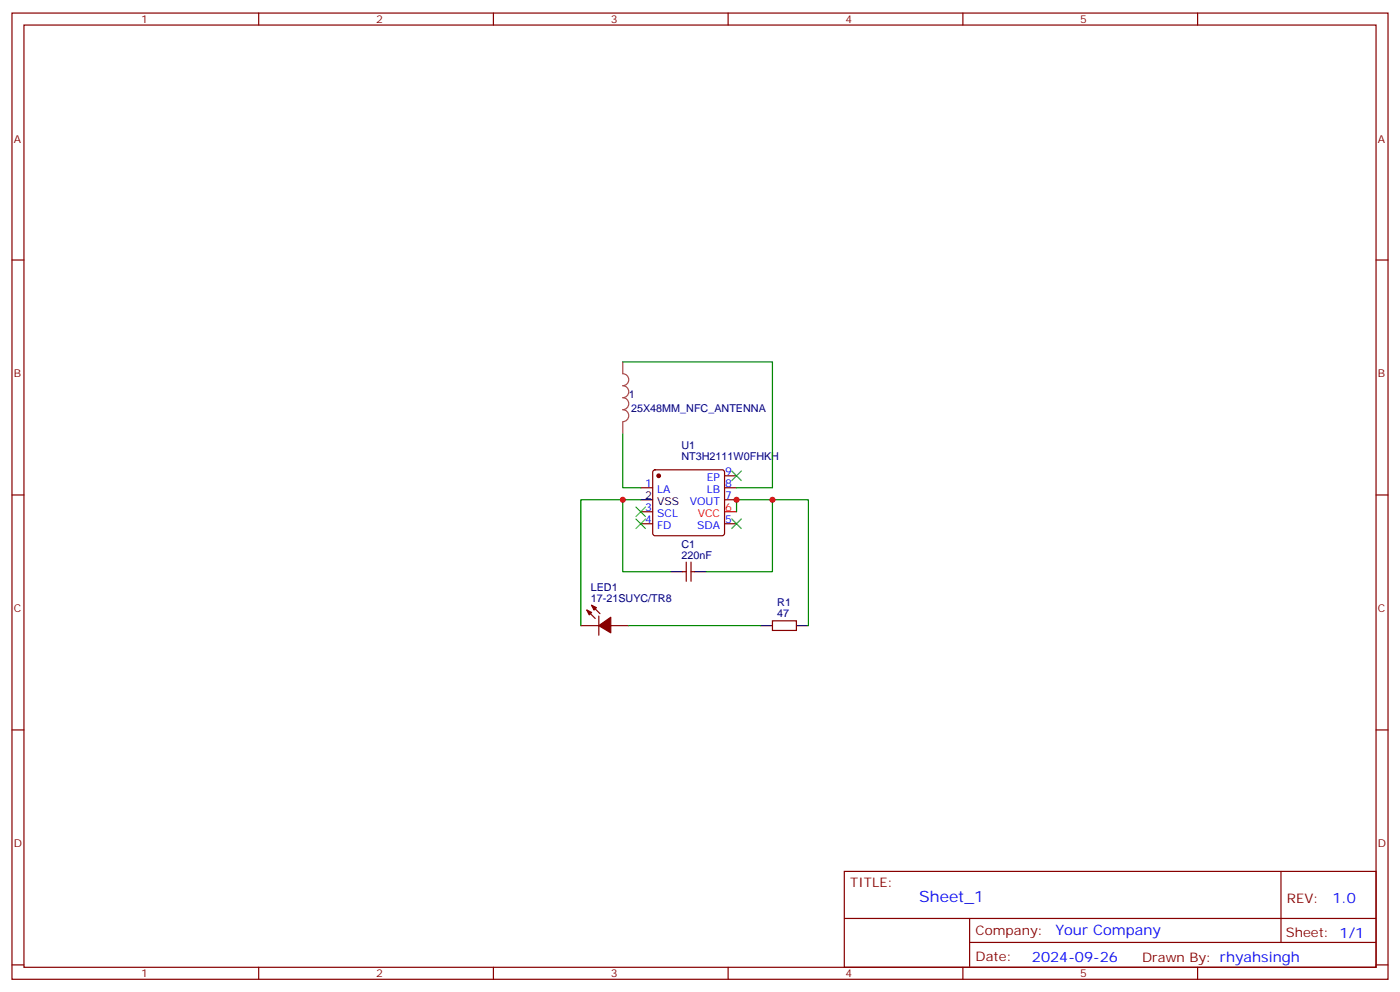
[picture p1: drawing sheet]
<svg xmlns="http://www.w3.org/2000/svg" width="412mm" height="292mm" viewBox="0 0 412 292" stroke-linecap="round" stroke-linejoin="round" font-family="sans-serif">
<g fill="none" stroke="#870000" stroke-width=".35">
<path d="M3.5 3.8h405.4v284.4h-405.4zM7.1 7.4h398.2v277.3h-398.2zM76.2 3.8v3.6M145.3 3.8v3.6M214.5 3.8v3.6M283.6 3.8v3.6M352.8 3.8v3.6M3.5 76.5h3.6M405.3 76.5h3.6M192.5 138.5l.5-.2h19.7l.5 .2 .2 .5v18l-.2 .4-.5 .3h-19.7l-.5-.3-.2-.4v-18zM3.5 145.7h3.6M188.7 143.5h3.6"/>
<path d="M188.7 154.1h3.6M188.7 150.6h3.6M213.4 140h3.6M213.4 143.5h3.6M213.4 147.1h3.6M213.4 154.1h3.6M405.3 145.7h3.6M172.9 179.5l2.4 2.5M174.3 178.1l2.4 2.5M201.1 168.2h1M202.1 165.4v5.7M203.6 165.4v5.7"/>
<path d="M203.6 168.2h1M171.1 184.1h5.3M176.4 181.3v5.6M179.9 184.1h5.3M227.5 182.7h7.1v2.8h-7.1zM3.5 214.8h3.6M405.3 214.8h3.6M248.7 256.4h156.6v28.3h-156.6zM377.3 256.5v20.8M248.7 270.3h156.5M285.6 277.3h119.6M285.6 270.3v14.1"/>
<path d="M3.5 284h3.6M76.2 284.7v3.5M145.3 284.7v3.5M214.5 284.7v3.5M283.6 284.7v3.5M352.8 284.7v3.5M405.3 284h3.6"/>
</g>
<path d="M213.4 150.6h3.6" fill="none" stroke="#f00" stroke-width=".35"/>
<path d="M188.7 147.1h3.6M197.6 168.2h3.5M204.6 168.2h3.5M224 184.1h3.5M234.6 184.1h3.5" fill="none" stroke="#000" stroke-width=".35"/>
<g fill="#870000" stroke="#870000" stroke-width=".35">
<path d="M172.9 179.5l1.4 .7-.7 .7z"/>
<path d="M174.3 178.1l1.4 .7-.7 .7z"/>
<path d="M176.4 184.1l3.5-2.5v4.6z"/>
<circle cx="194" cy="140" r=".53"/>
</g>
<path d="M183.4 106.5v3.5a1.76 1.76 0 0 1 1.8 1.7 1.76 1.76 0 0 1-1.8 1.8 1.76 1.76 0 0 1 1.8 1.8 1.76 1.76 0 0 1-1.8 1.7 1.76 1.76 0 0 1 1.8 1.8 1.76 1.76 0 0 1-1.8 1.8 1.76 1.76 0 0 1 1.8 1.7 1.76 1.76 0 0 1-1.8 1.8M183.4 124.2v3.5" fill="none" stroke="#a64a4a" stroke-width=".35"/>
<path d="M183.4 106.5h44.1v37h-10.5M183.4 127.7v15.8h5.3M183.4 147.1h-12.3v37M188.7 147.1h-5.3v21.1h14.2M217 150.6v-3.5h10.5v21.1h-19.4M227.5 147.1h10.6v37M185.2 184.1h38.8" fill="none" stroke="#008700" stroke-width=".35"/>
<path d="M215.5 138.6l2.9 2.8M218.4 138.6l-2.9 2.8M187.3 149.2l2.8 2.8M187.3 152.7l2.8 2.8M190.1 149.2l-2.8 2.8M190.1 152.7l-2.8 2.8M215.5 152.7l2.9 2.8M218.4 152.7l-2.9 2.8" fill="none" stroke="#3c3" stroke-width=".35"/>
<g fill="#c00">
<circle cx="217" cy="147.1" r=".88"/>
<circle cx="183.4" cy="147.1" r=".88"/>
<circle cx="227.5" cy="147.1" r=".88"/>
</g>
<text font-size="4.6" fill="#00f" x="270.8" y="265.5">Sheet_1</text>
<g font-size="4.2" fill="#00f">
<text x="392.5" y="265.7">1.0</text>
<text x="310.9" y="275.3">Your Company</text>
<text x="304" y="283.1">2024-09-26</text>
</g>
<g font-size="3.9" fill="#800">
<text x="250.5" y="261">TITLE:</text>
<text x="379.1" y="265.7">REV:</text>
<text x="287.4" y="275.2">Company:</text>
<text x="378.7" y="275.8">Sheet: 1/1</text>
<text x="287.4" y="282.9">Date:</text>
<text x="336.4" y="283">Drawn By: rhyahsingh</text>
</g>
<g font-size="3.2" fill="#800">
<text x="41.6" y="6.8">1</text>
<text x="110.8" y="6.8">2</text>
<text x="179.9" y="6.8">3</text>
<text x="249.1" y="6.8">4</text>
<text x="318.2" y="6.8">5</text>
<text x="4.1" y="41.9">A</text>
<text x="405.9" y="41.9">A</text>
<text x="4.1" y="111.1">B</text>
<text x="405.9" y="111.1">B</text>
<text x="4.1" y="180.2">C</text>
<text x="405.9" y="180.2">C</text>
<text x="4.1" y="249.4">D</text>
<text x="405.9" y="249.4">D</text>
<text x="41.6" y="287.7">1</text>
<text x="110.8" y="287.7">2</text>
<text x="179.9" y="287.7">3</text>
<text x="249.1" y="287.7">4</text>
<text x="318.2" y="287.7">5</text>
</g>
<g font-size="3.2" fill="#000080">
<text x="185.2" y="117.1">1</text>
<text x="185.9" y="121.3">25X48MM_NFC_ANTENNA</text>
<text x="200.7" y="135.3">NT3H2111W0FHKH</text>
<text x="200.7" y="132.1">U1</text>
<text x="200.7" y="161.2">C1</text>
<text x="200.7" y="164.4">220nF</text>
<text x="174" y="173.9">LED1</text>
<text x="174" y="177.1">17-21SUYC/TR8</text>
<text x="229" y="178.4">R1</text>
<text x="229" y="181.6">47</text>
</g>
<g font-size="3.2" fill="#00f">
<text x="190.1" y="143.2">1</text>
<text x="208.2" y="141.4">EP</text>
<text x="213.6" y="139.7">9</text>
<text x="213.6" y="143.2">8</text>
<text x="193.6" y="145">LA</text>
<text x="203.2" y="148.5">VOUT</text>
<text x="208.2" y="145">LB</text>
<text x="213.6" y="146.7">7</text>
<text x="190.1" y="153.8">4</text>
<text x="190.1" y="150.2">3</text>
<text x="193.6" y="155.5">FD</text>
<text x="193.6" y="152">SCL</text>
<text x="205.3" y="155.5">SDA</text>
<text x="213.6" y="153.8">5</text>
</g>
<g font-size="3.2">
<text x="190.1" y="146.7">2</text>
<text x="193.6" y="148.5">VSS</text>
</g>
<g font-size="3.2" fill="#f00">
<text x="205.5" y="152">VCC</text>
<text x="213.6" y="150.2">6</text>
</g>
</svg>
